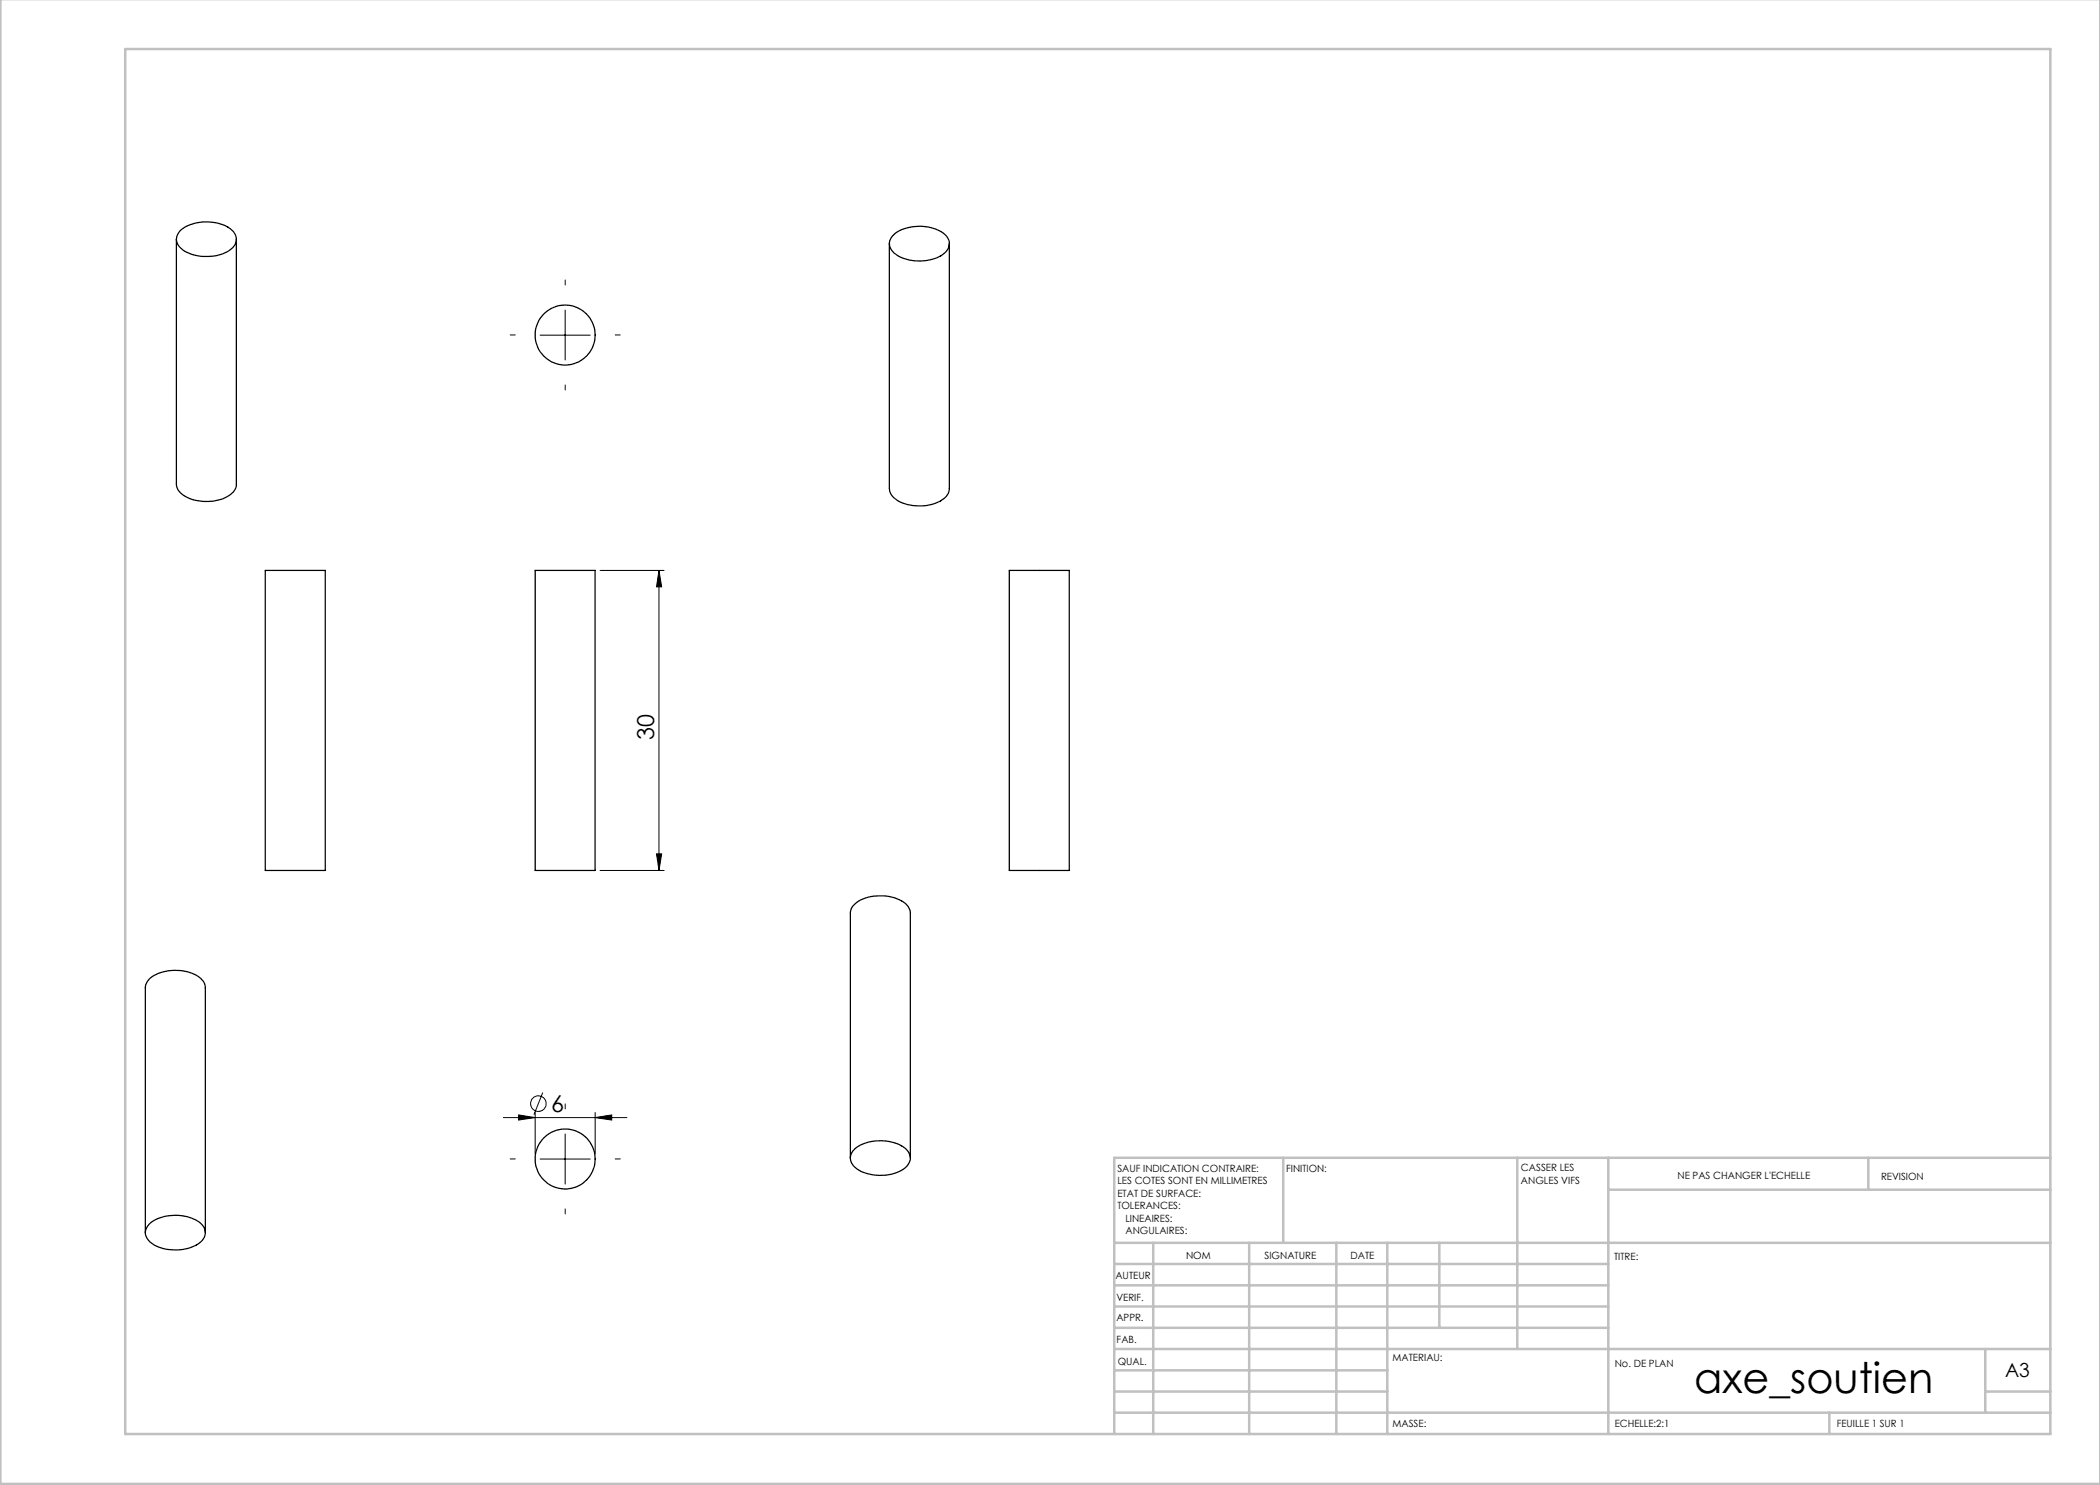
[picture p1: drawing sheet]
<svg xmlns="http://www.w3.org/2000/svg" width="420mm" height="297mm" viewBox="0 0 420 297" stroke-linecap="round" stroke-linejoin="round" font-family="sans-serif">
<g fill="none" stroke="#000" stroke-width=".2">
<path d="M108 67h10M113 62v10M120 114.1h12.8M131.8 114.1l.5 3.3h-1zM131.8 114.1v60M120 174.1h12.8M131.3 170.8h1l-.5 3.3zM108.5 218.5l-1.7 4.5M100.7 223.5h24.7M103.7 223l3.3 .5-3.3 .5zM107 222.5v8.3M108 231.8h10"/>
<path d="M113 226.8v10M119 223.5l3.3-.5v1zM119 222.5v8.3"/>
<circle cx="107.7" cy="220.7" r="1.55"/>
</g>
<path d="M113 57v-1M103 67h-1M113 77v1M123 67h1M103 231.8h-1M113 221.8v-1M123 231.8h1M113 241.8v1" fill="none" stroke="#000" stroke-width=".2" stroke-dasharray="30.5 1.3 1.3 1.3"/>
<g fill="none" stroke="#c0c0c0" stroke-width=".5">
<path d="M.1 -.1v296.9h419.9M25 9.8h385.1v277h-385.1zM256.6 231.6v17M303.5 231.6v38.2M321.7 231.6v55.2M321.7 237.9h88.4M373.7 231.6v6.3M410.1 231.6h-187.3v55.2M222.8 248.6h187.3M222.8 257.1h98.9M222.8 252.8h98.9M230.6 248.6v38.2"/>
<path d="M249.8 248.6v38.2M267.3 248.6v38.2M277.5 248.6v38.2M287.9 248.6v17M222.8 265.6h98.9M222.8 261.3h98.9M222.8 278.3h54.7M222.8 274.1h54.7M222.8 269.8h187.3M397.1 278.3h13M397.1 269.8v12.7M222.8 282.5h187.3"/>
<path d="M365.9 282.5v4.3"/>
</g>
<g fill="#000">
<path d="M131.8 114.1l.5 3.3h-1zM131.3 170.8h1l-.5 3.3z"/>
<path d="M103.7 223l3.3 .5-3.3 .5zM119 223.5l3.3-.5v1z"/>
</g>
<g fill="none" stroke="#000" stroke-width=".25">
<path d="M35.3 47.8v49a3.5 3.5 0 0 0 2.5 2.9 8.6 8.6 0 0 0 8.8-1.2l.5-.9 .2-.6v-49.2M36.2 46a8.8 8.8 0 0 1 10-.1 2.46 2.46 0 0 1-.5 4.3 9.2 9.2 0 0 1-9.3-.4 2.33 2.33 0 0 1-.2-3.8zM177.9 48.7v49a3.7 3.7 0 0 0 3.2 3.1 8.6 8.6 0 0 0 8-1.3l.6-.8 .2-.9v-49.1M178.7 47a8.6 8.6 0 0 1 10.5 .1 2.45 2.45 0 0 1-.7 3.9 9.1 9.1 0 0 1-9.7-.4 2.33 2.33 0 0 1-.1-3.6zM53.1 114.1h12v60h-12zM107 114.1h12v60h-12zM201.9 114.1h12v60h-12zM170.1 231.6v-49a3.7 3.7 0 0 1 3.1-3 8.7 8.7 0 0 1 8.1 1.3l.7 1.1 .1 .6v49M170.8 230a8.7 8.7 0 0 1 9.9-.6 2.5 2.5 0 0 1 1.4 2.3 2.5 2.5 0 0 1-1.6 2.3 9 9 0 0 1-9.3-.4 2.33 2.33 0 0 1-.4-3.6zM29.1 246.5v-48.9a3.4 3.4 0 0 1 2.5-2.9 9 9 0 0 1 8.5 .9l.7 .9 .3 .8v49.2M29.9 244.8a8.6 8.6 0 0 1 10.5 .1 2.41 2.41 0 0 1-.7 3.9 9.1 9.1 0 0 1-9.7-.4 2.3 2.3 0 0 1-.1-3.6z"/>
<circle cx="113" cy="67" r="6"/>
<circle cx="113" cy="231.8" r="6"/>
</g>
<text font-size="8.5" x="338.9" y="278.5">axe_soutien</text>
<g font-size="4.7">
<text x="130.8" y="148.1" transform="rotate(-90 130.8 148.1)">30</text>
<text x="110.3" y="222.4">6</text>
</g>
<text font-size="3.9" x="401" y="275.4">A3</text>
<g font-size="2">
<text x="223.5" y="234.4">SAUF INDICATION CONTRAIRE:</text>
<text x="223.5" y="236.9">LES COTES SONT EN MILLIMETRES</text>
<text x="223.5" y="239.4">ETAT DE SURFACE:</text>
<text x="257.2" y="234.4">FINITION:</text>
<text x="304.2" y="234.3">CASSER LES</text>
<text x="304.2" y="236.8">ANGLES VIFS</text>
<text x="335.5" y="235.8">NE PAS CHANGER L'ECHELLE</text>
<text x="376.2" y="236">REVISION</text>
<text x="223.5" y="241.9">TOLERANCES:</text>
<text x="225.1" y="244.4">LINEAIRES:</text>
<text x="225.1" y="246.9">ANGULAIRES:</text>
<text x="237.2" y="251.8">NOM</text>
<text x="252.9" y="251.7">SIGNATURE</text>
<text x="270.1" y="251.7">DATE</text>
<text x="223.1" y="255.9">AUTEUR</text>
<text x="322.8" y="252">TITRE:</text>
<text x="223.3" y="260.1">VERIF.</text>
<text x="223.3" y="264.2">APPR.</text>
<text x="223.3" y="268.6">FAB.</text>
<text x="223.5" y="272.9">QUAL.</text>
<text x="278.5" y="272.3">MATERIAU:</text>
<text x="323" y="273.4">No. DE PLAN</text>
<text x="278.5" y="285.3">MASSE:</text>
<text x="323" y="285.4">ECHELLE:2:1</text>
<text x="367.4" y="285.4">FEUILLE 1 SUR 1</text>
</g>
</svg>
